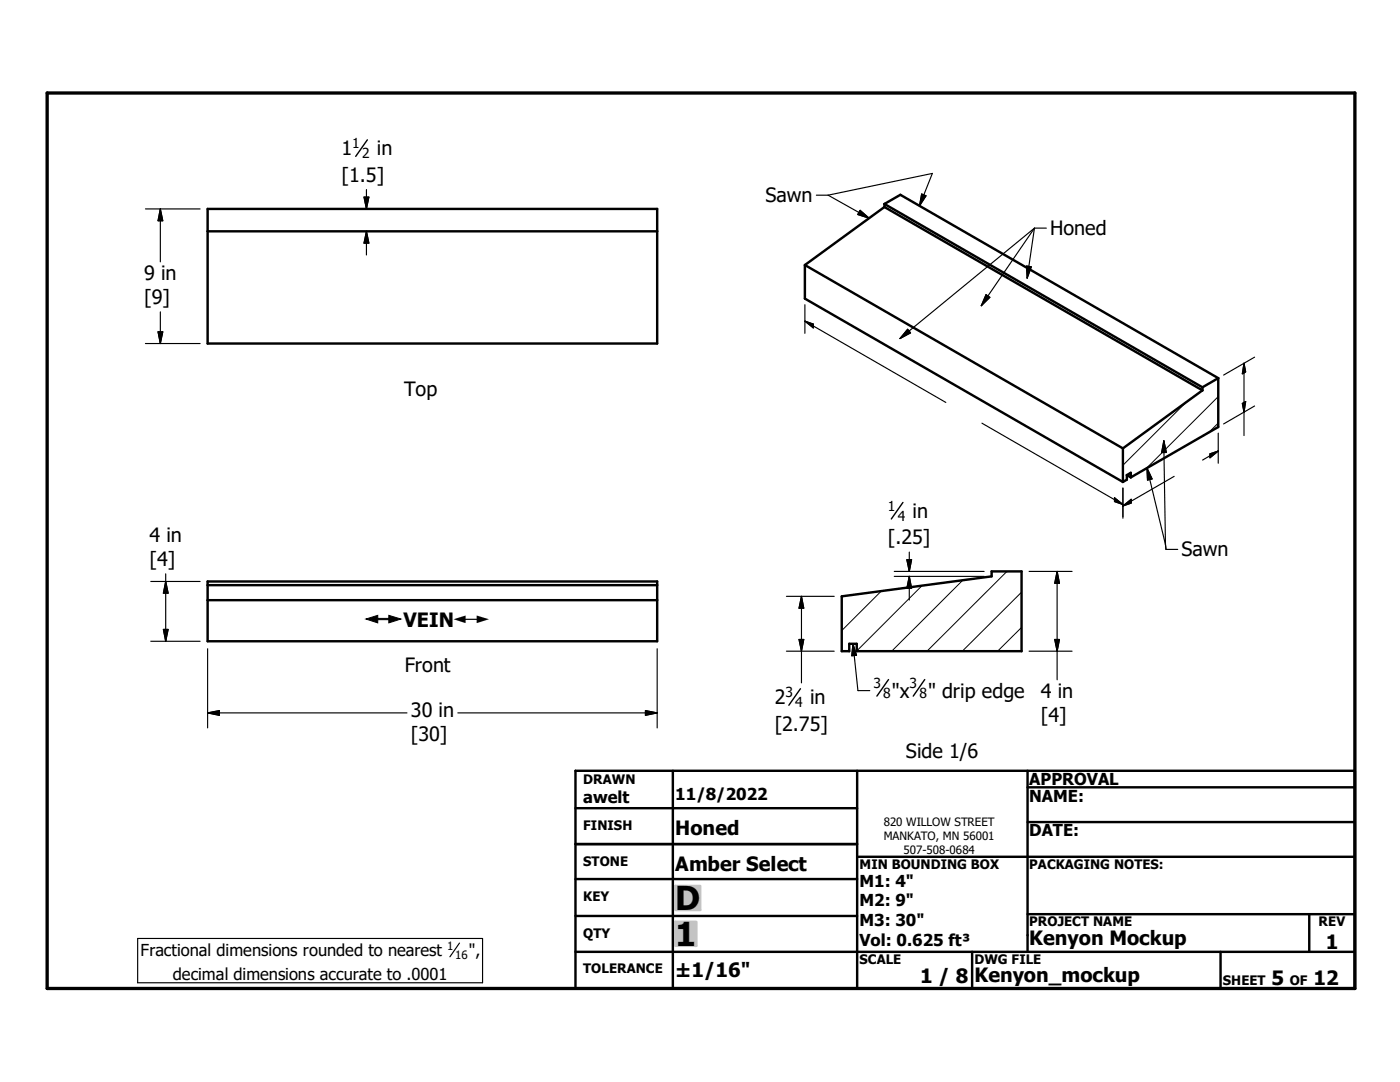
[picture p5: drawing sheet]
<svg xmlns="http://www.w3.org/2000/svg" width="279mm" height="216mm" viewBox="0 0 279 216" stroke-linecap="round" stroke-linejoin="round" font-family="sans-serif">
<g fill="none" stroke="#000" stroke-width=".48">
<path d="M41.4 41.7h89.8v26.8h-89.8zM41.4 46.2h89.8M160.6 52.9l63.5 36.6M160.6 52.9v6.7l63.5 36.6M176.5 40.7l3.2-1.8 63.4 36.6M176.5 40.7l63.5 36.6M176.5 40.7v.6M176.5 41.3l63.5 36.6M176.5 41.3l-15.9 11.6M240 77.3v.6M240 77.9l-15.9 11.6M243.1 75.5v9.7l-17.4 10.1"/>
<path d="M243.1 75.5l-3.1 1.8M224.1 89.5v6.7M224.9 94.8l.8 .5M224.9 94.8l.8-.5v1M224.9 94.8v.9l-.8 .5M41.4 116h89.8v12h-89.8zM41.4 116.8h89.8M41.4 119.8h89.8M168 119l29.9-4v-1h6v15.9h-32.9v-1.4h-1.5v1.4h-1.5zM114.8 153.8h155.6v43.4h-155.6zM134.3 153.8v43.4M171.1 153.8v43.4"/>
<path d="M205.1 157.1h65.3M205.1 153.8v36.1M114.8 175.4h56.3M114.8 161.3h56.3M114.8 168.4h56.3M171.1 171h99.3M205.1 164h65.3M114.8 182.8h56.3M114.8 189.9h155.6M194 189.9v7.3M205.1 182.4h65.3M243.6 189.9v7.3"/>
<path d="M261.3 182.4v7.5"/>
</g>
<path d="M243.1 79.1l-14.3 14.4M236.7 80.2l-12.6 12.6M243.1 84.4l-1.8 1.9M175.9 118l-7.9 7.8M184 116.9l-13 13M192.2 115.8l-14.2 14.1M201 114l-16 15.9M203.9 118.2l-11.8 11.7M203.9 125.2l-4.8 4.7" fill="none" stroke="#000" stroke-width=".2"/>
<path d="M9.4 18.6h261v178.6h-261z" fill="none" stroke="#000" stroke-width=".66"/>
<g fill="#c0c0c0" stroke="#c0c0c0" stroke-width=".48">
<path d="M134.8 183.9h4.2v4.8z"/>
<path d="M134.8 183.9l4.2 4.8h-4.2z"/>
<path d="M134.8 176.8h5v4.8z"/>
<path d="M134.8 176.8l5 4.8h-5z"/>
</g>
<g fill="none" stroke="#000" stroke-width=".23">
<path d="M72.6 39.3h1l-.5 2.4zM73.1 37.8v3.9M162.9 38.9h2.4M165.3 38.9l8.2 4.6M165.3 38.9l20.8-4.3-2.6 6.5M183.9 38.7l.9 .4-1.3 2zM29 41.7h10.9M32 41.7v10.5M32 41.7l.5 2.3h-1zM73.1 46.2v4.7M73.1 46.2l.5 2.3h-1zM171.6 42l1.9 1.5-2.3-.7z"/>
<path d="M196.8 58.8l.7 .5-1.7 1.7zM204.9 53.1l.9 .1-.8 2.3zM206.4 45.5l-26.8 22.1M206.4 45.5l-10.6 15.5M206.4 45.5l-1.4 10M206.4 45.5h2.4M29 68.5h10.9M31.5 66.2h1l-.5 2.3zM32 62.2v6.3M160.6 64.1l28.2 16.2M160.6 64.1l1.7 .6v.7zM160.6 60.8v5.7"/>
<path d="M181.1 65.7l.6 .7-2.1 1.2zM248.3 72.5v14.4M248.3 72.5l.3 1.7-.7 .4zM250.4 71.3l-6.2 3.5M196 84.4l28.1 16.3M222.4 99.3l1.7 1.4-1.7-.6zM224.1 97.4v6M228.9 93.4l3.7 15.3M228.9 93.4l1 2.2-.9 .2zM232.3 87.9l.3 20.8M232.3 87.9l.5 2.4h-1zM234.3 95.1l-10.2 5.9"/>
<path d="M241.5 90.6l1.6-.6-1.6 1.3zM243.1 90l-3.1 1.8M243.1 86.4v6M247.9 80.5l.7-.4-.3 2.1zM250.4 81l-6.2 3.6M30.1 116h9.8M33.1 114.5v13.5M33.1 116l.5 2.4h-1zM156.9 119h9.6M159.9 119v17.3M159.9 119l.5 2.4h-.9zM178.5 114h17.9"/>
<path d="M178.5 115h17.9M181 111.7h.9l-.4 2.3zM181.5 110.2v3.8M181.5 115v4.7M181.5 115l.4 2.4h-.9zM205.4 114h8.6M211 114v21.6M211 114l.4 2.4h-.9zM224.1 101l1.7-1.4v.8zM232.6 108.7l.1 .9h2.3M30.1 128h9.8M32.6 125.6h1l-.5 2.4z"/>
<path d="M41.4 129.5v15.7M131.2 129.5v15.7M156.9 129.9h9.6M159.5 127.6h.9l-.5 2.3zM170.2 128.5l1 9.3h2.4M170.2 128.5l.7 2.2-.9 .1zM205.4 129.9h8.6M210.5 127.6h.9l-.4 2.3zM41.4 142.3h39.8M41.4 142.3l2.4-.5v.9zM91.4 142.3h39.8M128.8 141.8l2.4 .5-2.4 .4z"/>
<path d="M27.5 187.3h68.8v8.8h-68.8zM91.7 188.2l-1.9 2.7"/>
</g>
<path d="M73.3 27.9l-2.3 3.3M180.2 100.3l-2.3 3.3M159.7 137.4l-2.3 3.3M177.3 135.6l-2.3 3.3M184.5 135.6l-2.2 3.3" fill="none" stroke="#000" stroke-width=".28"/>
<g fill="#000" stroke="#000" stroke-width=".23">
<path d="M72.6 39.3h1l-.5 2.4zM183.9 38.7l.9 .4-1.3 2zM32 41.7l.5 2.3h-1zM73.1 46.2l.5 2.3h-1zM171.6 42l1.9 1.5-2.3-.7zM196.8 58.8l.7 .5-1.7 1.7zM204.9 53.1l.9 .1-.8 2.3zM31.5 66.2h1l-.5 2.3zM160.6 64.1l1.7 .6v.7zM181.1 65.7l.6 .7-2.1 1.2zM248.3 72.5l.3 1.7-.7 .4zM224.1 101l1.7-1.4v.8z"/>
<path d="M228.9 93.4l1 2.2-.9 .2zM232.3 87.9l.5 2.4h-1zM241.5 90.6l1.6-.6-1.6 1.3zM247.9 80.5l.7-.4-.3 2.1zM33.1 116l.5 2.4h-1zM181 111.7h.9l-.4 2.3zM181.5 115l.4 2.4h-.9zM211 114l.4 2.4h-.9zM222.4 99.3l1.7 1.4-1.7-.6zM32.6 125.6h1l-.5 2.4zM159.5 127.6h.9l-.5 2.3zM159.9 119l.5 2.4h-.9z"/>
<path d="M170.2 128.5l.7 2.2-.9 .1zM210.5 127.6h.9l-.4 2.3zM41.4 142.3l2.4-.5v.9zM128.8 141.8l2.4 .5-2.4 .4z"/>
</g>
<g fill="#fff" stroke="#fff" stroke-width=".23">
<path d="M73 122.2h25.1v2.8z"/>
<path d="M73 122.2l25.1 2.8h-25.1z"/>
</g>
<g font-size="6.6">
<text x="134.7" y="181.6">D</text>
<text x="134.7" y="188.7">1</text>
</g>
<g font-size="3.9">
<text x="68.2" y="31">1</text>
<text x="75.2" y="31">in</text>
<text x="68.2" y="36.3">[1.5]</text>
<text x="152.7" y="40.4">Sawn</text>
<text x="209.6" y="47">Honed</text>
<text x="28.8" y="55.9">9 in</text>
<text x="28.8" y="60.7">[9]</text>
<text x="80.6" y="79">Top</text>
<text x="182.1" y="103.3">in</text>
<text x="29.8" y="108.2">4 in</text>
<text x="29.8" y="113">[4]</text>
<text x="177.2" y="108.6">[.25]</text>
<text x="235.8" y="111">Sawn</text>
<text x="80.5" y="125.1">VEIN</text>
<text x="80.8" y="134.1">Front</text>
<text x="82" y="143">30 in</text>
<text x="154.6" y="140.5">2</text>
<text x="161.7" y="140.5">in</text>
<text x="178" y="139.3">&quot;x</text>
<text x="185.3" y="139.3">&quot; drip edge</text>
<text x="207.7" y="139.3">4 in</text>
<text x="82" y="147.9">[30]</text>
<text x="154.6" y="145.8">[2.75]</text>
<text x="207.7" y="144">[4]</text>
<text x="180.8" y="151.3">Side 1/6</text>
<text x="134.7" y="166.6">Honed</text>
<text x="134.7" y="173.8">Amber Select</text>
<text x="205.4" y="188.6">Kenyon Mockup</text>
<text x="264.6" y="189.3">1</text>
<text x="134.7" y="194.9">±1/16&quot;</text>
<text x="183.6" y="196.1">1 / 8</text>
<text x="194.5" y="196">Kenyon_mockup</text>
<text x="253.8" y="196.6">5</text>
<text x="262.1" y="196.6">12</text>
</g>
<g font-size="3.3">
<text x="116.4" y="160.2">awelt</text>
<text x="134.7" y="159.7">11/8/2022</text>
<text x="205.4" y="156.7">APPROVAL</text>
<text x="205.4" y="159.9">NAME:</text>
<text x="205.4" y="166.9">DATE:</text>
<text x="171.5" y="176.9">M1: 4&quot;</text>
<text x="171.5" y="180.8">M2: 9&quot;</text>
<text x="171.5" y="184.8">M3: 30&quot;</text>
<text x="28.1" y="190.8">Fractional dimensions rounded to nearest</text>
<text x="93.6" y="190.8">&quot;,</text>
<text x="171.5" y="188.7">Vol: 0.625 ft³</text>
<text x="34.5" y="195.5">decimal dimensions accurate to .0001</text>
</g>
<g font-size="3.1">
<text x="73" y="125.1">#</text>
<text x="90.6" y="125.1">#</text>
</g>
<g font-size="2.8">
<text x="70.3" y="29.6">1</text>
<text x="72.3" y="31.6">2</text>
<text x="177.2" y="101.9">1</text>
<text x="179.2" y="103.9">4</text>
<text x="174.3" y="137.2">3</text>
<text x="181.5" y="137.2">3</text>
<text x="156.8" y="139">3</text>
<text x="158.7" y="141.1">4</text>
<text x="176.3" y="139.3">8</text>
<text x="183.5" y="139.3">8</text>
</g>
<g font-size="2.6">
<text x="116.4" y="156.4">DRAWN</text>
<text x="116.4" y="165.6">FINISH</text>
<text x="116.4" y="172.8">STONE</text>
<text x="171.5" y="173.4">MIN BOUNDING BOX</text>
<text x="205.4" y="173.4">PACKAGING NOTES:</text>
<text x="116.4" y="179.9">KEY</text>
<text x="205.4" y="184.8">PROJECT NAME</text>
<text x="263.1" y="184.8">REV</text>
<text x="116.4" y="187.1">QTY</text>
<text x="116.4" y="194.2">TOLERANCE</text>
<text x="171.5" y="192.4">SCALE</text>
<text x="194.5" y="192.4">DWG FILE</text>
<text x="244.1" y="196.6">SHEET</text>
<text x="257.4" y="196.6">OF</text>
</g>
<g font-size="2.3">
<text x="176.4" y="164.8">820 WILLOW STREET</text>
<text x="176.4" y="167.6">MANKATO, MN 56001</text>
<text x="180.3" y="170.3">507-508-0684</text>
<text x="89.2" y="189.6">1</text>
<text x="90.8" y="191.3">16</text>
</g>
</svg>
